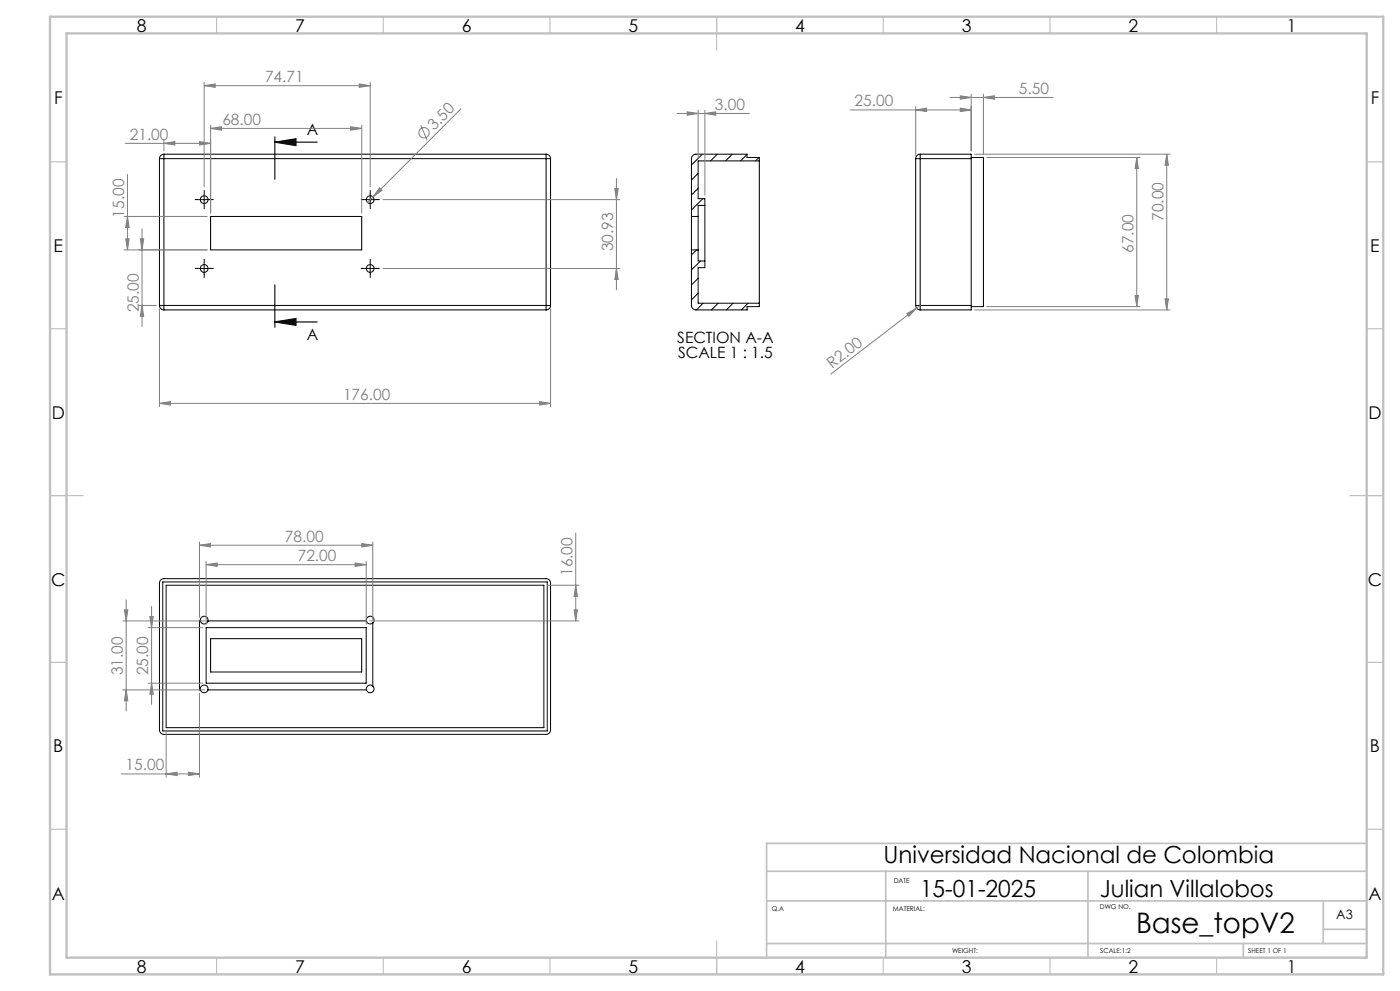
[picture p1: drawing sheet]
<svg xmlns="http://www.w3.org/2000/svg" width="420mm" height="297mm" viewBox="0 0 420 297" stroke-linecap="round" stroke-linejoin="round" font-family="sans-serif">
<g fill="none" stroke="#000" stroke-width=".3">
<path d="M47.8 47.6h1.4M47.8 47.6v43.9M49.2 46.2v1.4M49.2 46.2a1.33 1.33 0 0 0-1.4 1.4M49.2 47.6h114.6M49.2 46.2h114.6M49.2 47.6v43.9M59.6 59.8h3.3M61.2 58.2v3.3M109.4 59.8h3.3M111.1 58.2v3.3M163.8 46.2v1.4"/>
<path d="M163.8 47.6h1.4M163.8 46.2a1.33 1.33 0 0 1 1.4 1.4M163.8 47.6v43.9M165.2 47.6v43.9M207.9 46.6l.9-.4h15.3v1h3.7v44.7h-3.7v1h-15.3a1.39 1.39 0 0 1-1.4-1.4v-43.9zM209.4 52l-2 2M209.4 56.4l-2 2.1M210.7 46.2l-3.3 3.3M210.9 59.5l-3.5 3.4M215.2 46.2l-2 2M219.7 46.2l-2 2M224.1 46.3l-1.9 1.9"/>
<path d="M227.7 47.2l-1 1M227.8 48.2h-18.4v11.3h2.1v20.7h-2.1v10.7h18.4M274.7 47.6h1.3M274.7 47.6v43.9M276 46.2v1.4M276 46.2h15.4v1.4M276 46.2a1.33 1.33 0 0 0-1.3 1.4M276 47.6h15.4M276 47.6v43.9M291.4 47.6v43.9M291.4 47.2h3.6v44.7h-3.6M61.2 78.8v3.3"/>
<path d="M63.2 64.9h45.3v10h-45.3zM111.1 78.8v3.3M207.4 64.9h2M207.4 74.9h2M209 74.9l-1.6 1.5M210.1 78.2l-2.7 2.7M211.5 61.6h-2.1v16.6h2.1M47.8 91.5h1.4M47.8 91.5a1.33 1.33 0 0 0 1.4 1.4M49.2 91.5v1.4M49.2 92.9h114.6M49.2 91.5h114.6"/>
<path d="M59.6 80.5h3.3M109.4 80.5h3.3M163.8 91.5v1.4M163.8 91.5h1.4M165.2 91.5a1.33 1.33 0 0 1-1.4 1.4M209.4 83.4l-2 2M209.4 87.9l-2 2M210.9 90.9l-1.9 2M215.4 90.9l-2 2M219.9 90.9l-2 2M224.4 90.9l-2 2M274.7 91.5h1.3"/>
<path d="M274.7 91.5a1.33 1.33 0 0 0 1.3 1.4M276 91.5v1.4M276 91.5h15.4M291.4 91.5v1.4h-15.4M48.2 173.8l1-.4h114.6a1.33 1.33 0 0 1 1.4 1.4v44a1.33 1.33 0 0 1-1.4 1.3h-114.6a1.33 1.33 0 0 1-1.4-1.3v-44zM48.8 174.4h115.4v44.7h-115.4zM49.8 175.4h113.4v42.7h-113.4zM60.1 186.1a1.17 1.17 0 0 0 1.2 .9 1.17 1.17 0 0 0 1.1-.9M60.1 186.1a1.17 1.17 0 0 1 1.2-1.4 1.17 1.17 0 0 1 1.1 1.4M60.1 186.1h-.3v20.7h.3M61.8 188.1h48.1v16.6h-48.1zM62.4 186.1h47.5"/>
<path d="M63.2 191.4h45.3v10h-45.3zM109.9 186.1a1.18 1.18 0 0 0 1.9 .6M109.9 186.1a1.17 1.17 0 0 1 1.5-1.4 1.17 1.17 0 0 1 .4 2M111.8 186.7v18.9M60.1 206.8a1.17 1.17 0 0 1 1.1-1.5 1.17 1.17 0 0 1 1.2 1.5M60.1 206.8a1.17 1.17 0 0 0 1.1 .8 1.17 1.17 0 0 0 1.2-.8M62.4 206.8h47.5M111.8 205.6a1.16 1.16 0 0 0-1.4-.1 1.16 1.16 0 0 0-.5 1.3M111.8 205.6a1.17 1.17 0 0 1-.1 1.9 1.17 1.17 0 0 1-1.8-.7"/>
<circle cx="61.3" cy="59.8" r="1.16"/>
<circle cx="111.1" cy="59.8" r="1.16"/>
<circle cx="61.2" cy="80.5" r="1.17"/>
<circle cx="111.1" cy="80.5" r="1.17"/>
</g>
<g fill="none" stroke="#808080" stroke-width=".3">
<path d="M61.2 25.7l3.4-.6v1.1zM61.2 24.7v31.3M61.2 25.7h49.9M63.2 38.5l3.3-.5v1zM63.2 37.5v26.4M63.2 38.5h45.3M105.2 38l3.3 .5-3.3 .5zM107.8 25.1l3.3 .6-3.3 .5zM108.5 37.5v26.4M111.1 24.7v31.3M126.3 37.6l1.8 4.4M138.3 32.6l-26.4 26.4"/>
<path d="M203.1 34h21.7M206.2 33.5l3.2 .5-3.2 .5zM209.4 33v14.2M211.5 34l3.2-.5v1zM211.5 33v25.6M255.1 32.9h36.3M274.7 32.9l3.3-.5v1zM274.7 31.9v14.7M285 29.2h31M288.1 28.7l3.3 .5-3.3 .5zM288.1 32.4l3.3 .5-3.3 .5zM291.4 28.2v17"/>
<path d="M295 29.2l3.3-.5v1zM295 28.2v18M37.6 43h25.6M38.2 52.3v22.6M49.2 43l3.3-.6v1.1zM49.2 41.9v3.3M59.9 42.4l3.3 .6-3.3 .5zM111.9 59l-1.7 1.7M113.9 56.3l.7 .7-2.7 2zM114.9 59.8h71M184.4 56.5h1.1l-.6 3.3zM184.9 53.5v33.3"/>
<path d="M292.4 46.2h58.6M296 47.2h46M341 47.2l.5 3.3h-1zM341 47.2v44.7M350 46.2v46.7M350 46.2l.5 3.3h-1zM37.3 64.9h24.9M37.7 71.6h1l-.5 3.3zM38.2 64.9l.5 3.3h-1zM42.1 71.6h1l-.5 3.3zM42.6 68.5v29.4M62.2 74.9h-24.9"/>
<path d="M41.6 91.5h5.2M42.6 91.5l.5 3.4h-1zM47.8 92.6v29.3M114.9 80.5h71M165.2 92.6v29.3M184.9 80.5l.6 3.2h-1.1zM272.1 94l2.9-1.6-2.3 2.4zM276 91.5l-26.8 20.6M292.4 92.9h58.6M296 91.9h46M340.5 88.6h1l-.5 3.3zM349.5 89.6h1l-.5 3.3z"/>
<path d="M47.8 120.9l3.4-.5v1zM47.8 120.9h117.4M161.9 120.4l3.3 .5-3.3 .5zM172.7 159.7v26.4M37.9 179.7v33.4M59.8 163.4l3.3-.5v1zM59.8 162.4v22.7M59.8 163.4h52M61.8 169.2l3.4-.5v1.1zM61.8 168.2v18.9M61.8 169.2h48.1M106.5 168.7l3.4 .5-3.4 .6z"/>
<path d="M108.5 162.9l3.3 .5-3.3 .5zM109.9 168.2v18.9M111.8 162.4v23.3M164.2 175.4h9.5M172.7 175.4l.5 3.3h-1zM36.8 186.1h24.6M37.3 182.8h1l-.4 3.3zM44.5 188.1h16.4M44.9 184.8h1.1l-.5 3.3zM45.5 181.7v29.4M110.9 186.1h62.8M172.2 182.8h1l-.5 3.3z"/>
<path d="M36.8 206.8h24.6M37.9 206.8l.4 3.2h-1zM44.5 204.7h16.4M45.5 204.7l.5 3.4h-1.1zM49.8 219.1v13.8M59.8 207.7v25.2M36.4 231.9h23.4M49.8 231.9l3.3-.5v1zM56.6 231.4l3.2 .5-3.2 .5z"/>
<circle cx="127.2" cy="39.8" r="1.55"/>
</g>
<path d="M82.4 42.6l6.4-1v2zM82.4 42.6h12.7M82.4 41v12.7M82.4 96.5l6.4-1v2zM82.4 85.4v12.7M82.4 96.5h12.7" fill="none" stroke="#000" stroke-width=".35"/>
<g fill="none" stroke="#000" stroke-width=".3" stroke-dasharray="15.2 1.3 1.3 1.3" stroke-linecap="butt">
<path d="M59.6 59.8h-1.2M61.3 58.2v-1.2M62.9 59.8h1.2M109.4 59.8h-1.2M111.1 58.2v-1.2M112.7 59.8h1.2M61.3 78.8v-1.2M61.3 61.5v1.2M111.1 78.8v-1.2M111.1 61.5v1.2M59.6 80.4h-1.2M61.3 82.1v1.2"/>
<path d="M62.9 80.4h1.2M109.4 80.4h-1.2M111.1 82.1v1.2M112.7 80.4h1.2"/>
</g>
<g fill="none" stroke="#c0c0c0" stroke-width=".35">
<path d="M65 5v5M115 5v5M165 5v5M215 5v10M265 5v5M315 5v5M365 5v5M15 48.5h5M410 48.5h5M15 98.5h5M410 98.5h5M15 148.5h10"/>
<path d="M405 148.5h10M15 198.5h5M410 198.5h5M15 248.5h5M410 248.5h5M65 287v5M115 287v5M165 287v5M215 282v10M265 287v5M315 287v5M365 287v5"/>
</g>
<path d="M410 252.8h-180v34.2M230 261.1h180M230 270h180M265.7 261.1v25.9M326.4 261.1v25.9M397 270v12.8M397 278.5h13M230 282.8h180M373 282.8v4.2" fill="none" stroke="#c0c0c0" stroke-width=".5"/>
<path d="M15 5h400v287h-400zM20 10h390v277h-390z" fill="none" stroke="#c0c0c0" stroke-width=".7"/>
<path d="M82.4 42.6l6.4-1v2zM82.4 96.5l6.4-1v2z" fill="#000"/>
<g fill="#808080">
<path d="M272.1 94l2.9-1.6-2.3 2.4z"/>
<path d="M113.9 56.3l.7 .7-2.7 2z"/>
<path d="M56.6 231.4l3.2 .5-3.2 .5zM49.8 231.9l3.3-.5v1zM211.5 34l3.2-.5v1zM206.2 33.5l3.2 .5-3.2 .5z"/>
<path d="M47.8 120.9l3.4-.5v1zM161.9 120.4l3.3 .5-3.3 .5zM63.2 38.5l3.3-.5v1zM105.2 38l3.3 .5-3.3 .5zM61.2 25.7l3.4-.6v1.1zM107.8 25.1l3.3 .6-3.3 .5zM288.1 28.7l3.3 .5-3.3 .5zM295 29.2l3.3-.5v1zM274.7 32.9l3.3-.5v1zM288.1 32.4l3.3 .5-3.3 .5zM59.8 163.4l3.3-.5v1zM108.5 162.9l3.3 .5-3.3 .5zM61.8 169.2l3.4-.5v1.1zM106.5 168.7l3.4 .5-3.4 .6z"/>
<path d="M59.9 42.4l3.3 .6-3.3 .5zM49.2 43l3.3-.6v1.1z"/>
<path d="M37.7 71.6h1l-.5 3.3zM38.2 64.9l.5 3.3h-1zM172.2 182.8h1l-.5 3.3zM172.7 175.4l.5 3.3h-1z"/>
<path d="M350 46.2l.5 3.3h-1zM349.5 89.6h1l-.5 3.3z"/>
<path d="M184.4 56.5h1.1l-.6 3.3zM184.9 80.5l.6 3.2h-1.1zM42.1 71.6h1l-.5 3.3zM42.6 91.5l.5 3.4h-1zM341 47.2l.5 3.3h-1zM340.5 88.6h1l-.5 3.3zM37.3 182.8h1l-.4 3.3zM37.9 206.8l.4 3.2h-1zM44.9 184.8h1.1l-.5 3.3zM45.5 204.7l.5 3.4h-1.1z"/>
</g>
<text font-size="8.5" x="340.8" y="279.7">Base_topV2</text>
<g font-size="7.1">
<text x="265.1" y="258.6">Universidad Nacional de Colombia</text>
<text x="276" y="268.8">15-01-2025</text>
<text x="330" y="268.8">Julian Villalobos</text>
</g>
<g font-size="5.3">
<text x="41" y="9.5">8</text>
<text x="88.5" y="9.5">7</text>
<text x="138.5" y="9.5">6</text>
<text x="188.5" y="9.5">5</text>
<text x="238.5" y="9.5">4</text>
<text x="288.5" y="9.5">3</text>
<text x="338.5" y="9.5">2</text>
<text x="386" y="9.5">1</text>
<text x="16.2" y="31.3">F</text>
<text x="411.2" y="31.3">F</text>
<text x="16.1" y="75.5">E</text>
<text x="411.1" y="75.5">E</text>
<text x="15.5" y="125.5">D</text>
<text x="410.5" y="125.5">D</text>
<text x="15.4" y="175.5">C</text>
<text x="410.4" y="175.5">C</text>
<text x="16" y="225.5">B</text>
<text x="411" y="225.5">B</text>
<text x="15.5" y="269.8">A</text>
<text x="410.5" y="269.8">A</text>
<text x="41" y="291.5">8</text>
<text x="88.5" y="291.5">7</text>
<text x="138.5" y="291.5">6</text>
<text x="188.5" y="291.5">5</text>
<text x="238.5" y="291.5">4</text>
<text x="288.5" y="291.5">3</text>
<text x="338.5" y="291.5">2</text>
<text x="386" y="291.5">1</text>
</g>
<g font-size="4.7" fill="#808080">
<text x="79.5" y="24.6">74.71</text>
<text x="305.7" y="28.2">5.50</text>
<text x="214.5" y="33">3.00</text>
<text x="256.4" y="31.9">25.00</text>
<text x="38.9" y="41.9">21.00</text>
<text x="66.7" y="37.5">68.00</text>
<text x="130.2" y="39.2" transform="rotate(-45 130.2 39.2)">3.50</text>
<text x="37.2" y="65.2" transform="rotate(-90 37.2 65.2)">15.00</text>
<text x="349" y="66.2" transform="rotate(-90 349 66.2)">70.00</text>
<text x="183.9" y="75.4" transform="rotate(-90 183.9 75.4)">30.93</text>
<text x="340" y="75.8" transform="rotate(-90 340 75.8)">67.00</text>
<text x="41.6" y="93.6" transform="rotate(-90 41.6 93.6)">25.00</text>
<text x="249.7" y="110.6" transform="rotate(-38 249.7 110.6)">R2.00</text>
<text x="102.9" y="119.9">176.00</text>
<text x="85.5" y="162.4">78.00</text>
<text x="89.3" y="168.2">72.00</text>
<text x="171.7" y="172.7" transform="rotate(-90 171.7 172.7)">16.00</text>
<text x="36.8" y="202.4" transform="rotate(-90 36.8 202.4)">31.00</text>
<text x="44.5" y="202.4" transform="rotate(-90 44.5 202.4)">25.00</text>
<text x="37.7" y="230.9">15.00</text>
</g>
<g font-size="4.7">
<text x="92" y="40.5">A</text>
<text x="92" y="101.8">A</text>
<text x="203.2" y="102.8">SECTION A-A</text>
<text x="203.4" y="107.3">SCALE 1 : 1.5</text>
</g>
<text font-size="3.9" x="400.9" y="275.5">A3</text>
<g font-size="2">
<text x="268.1" y="264.6">DATE</text>
<text x="231.5" y="273">Q.A</text>
<text x="267.9" y="272.9">MATERIAL:</text>
<text x="330" y="272.5">DWG NO.</text>
<text x="285.6" y="285.5">WEIGHT:</text>
<text x="330.1" y="285.6">SCALE:1:2</text>
<text x="374.5" y="285.6">SHEET 1 OF 1</text>
</g>
</svg>
